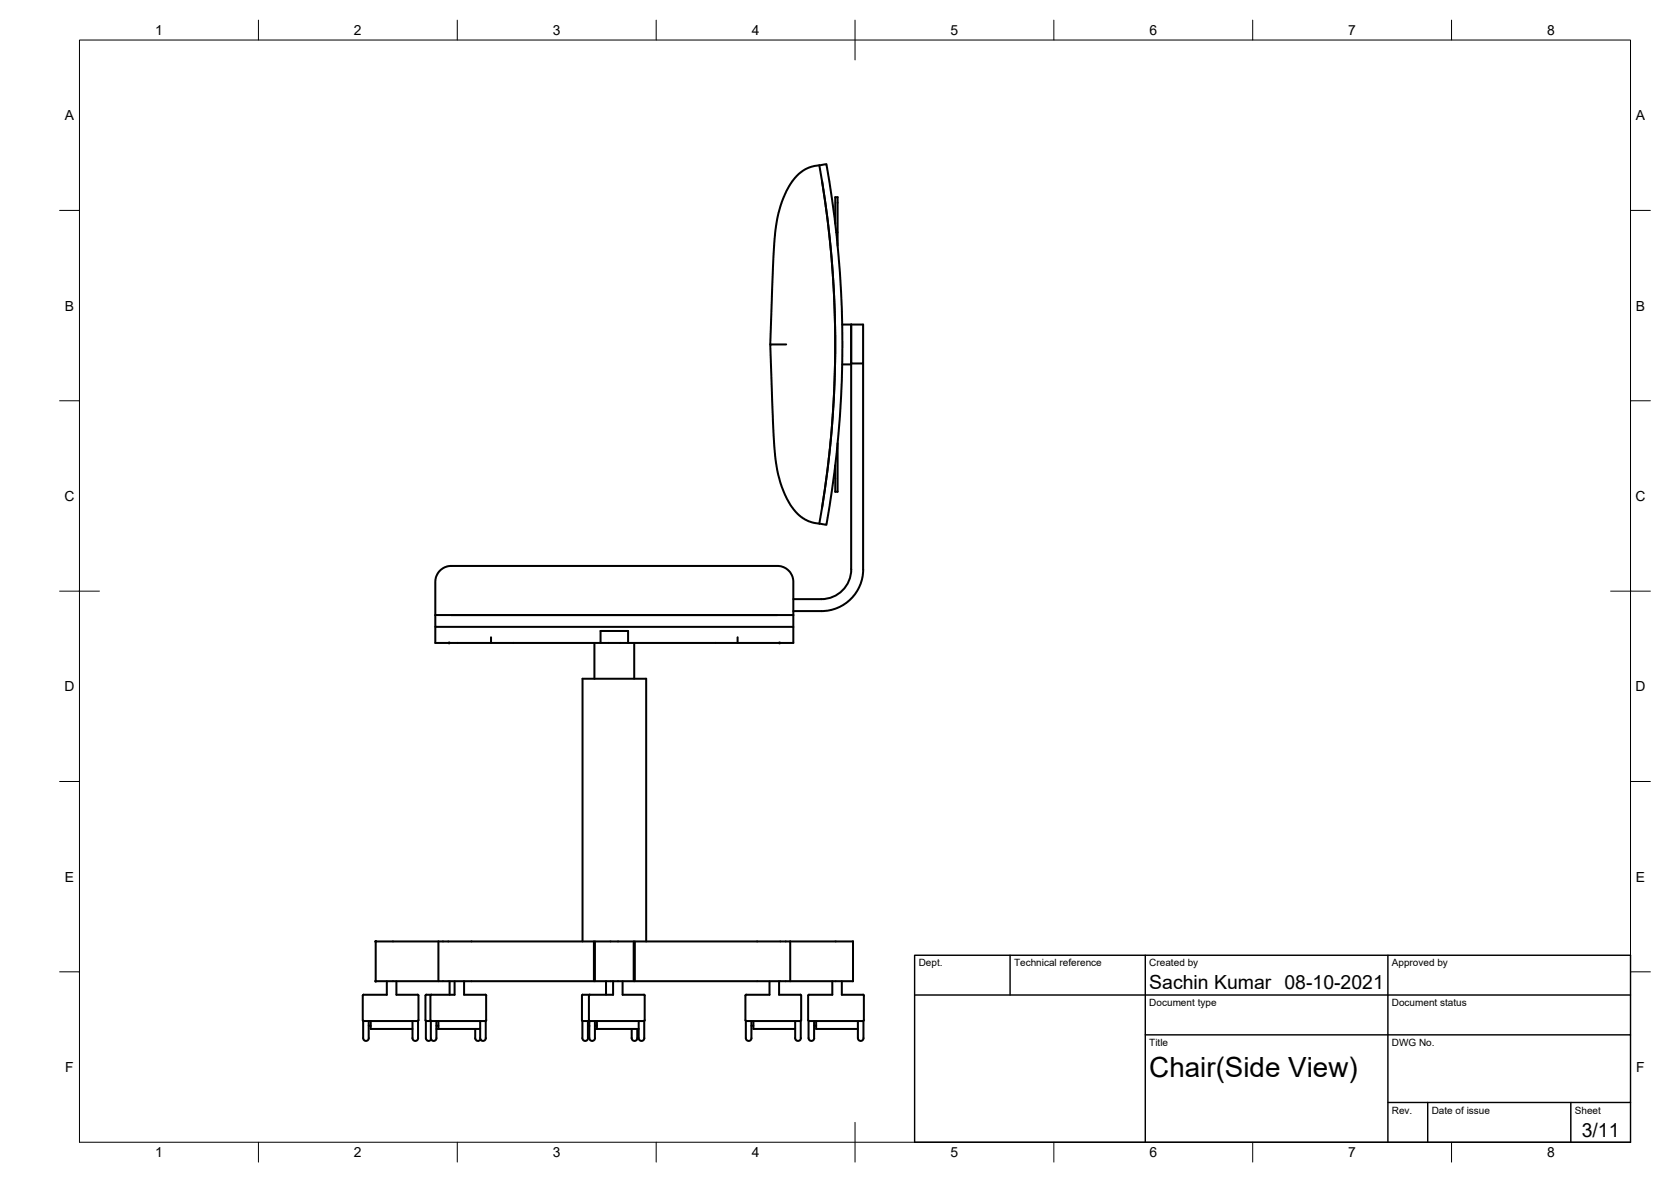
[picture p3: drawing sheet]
<svg xmlns="http://www.w3.org/2000/svg" width="420mm" height="297mm" viewBox="0 0 420 297" stroke-linecap="round" stroke-linejoin="round" font-family="sans-serif">
<!-- layer: Visible -->
<g fill="none" stroke="#000" stroke-width=".51">
<path d="M206 41.6l-2.3 .4-2 1-1.9 1.8-1.5 2.1a33 33 0 0 0-3.7 15.4l-.9 24.3M206 41.6a254.5 254.5 0 0 1 0 90M206 41.6l1.8-.4a257.5 257.5 0 0 1 0 90.7l-1.8-.3M206.7 45.5a255.1 255.1 0 0 1 0 82.1M210 56.2v-6.6h.6v12.2M210.3 58.4h.3M197.7 86.6h-4l.8 22.1 .4 5.7 .6 4.2a19.2 19.2 0 0 0 5.8 11.2l2 1.2 2.7 .6M211.8 81.6h5.2v9.7h-3v-9.7v61.5a7.5 7.5 0 0 1-7.5 7.5M211.8 91.6h2.2M217 91.3v51.8M210.6 111.4v12.2h-.6v-6.7M109.5 154.6v-7.6a4.1 4.1 0 0 1 4-4.8h82a4.4 4.4 0 0 1 4 5.4v7"/>
<path d="M109.5 154.6v2.9h90v4.1h-14M109.5 157.5v4.1h14M109.5 154.6h90M199.5 150.6h7M199.5 153.6h7M199.5 154.6v2.9M217 143.1a10.5 10.5 0 0 1-10.5 10.5M123.5 161.6h27.5M123.5 160.2v1.4M149.5 161.6v9M151 161.6v-3h6.9v3M151 161.6h6.9"/>
<path d="M157.9 161.6h27.6M159.5 161.6v9M185.5 160.2v1.4M110.2 236.6h39.1v10h.3M110.2 236.6h-15.7v10h15.7M110.2 236.6v10M146.5 236.6v-66h16v66M198.7 236.6h-39.1v10h-10M198.7 236.6h15.8M198.7 236.6v10M214.5 236.6h.1M214.5 236.6v10"/>
<path d="M91.2 256.4l.2 .2h13.6M91.3 256.5v3.3a1.37 1.37 0 0 0 .7 1.8 1.34 1.34 0 0 0 .7-1.8v-3.2M92.7 257.8h.5M93.2 256.6v2h10.5M97.3 246.6v3.4h-5.9a1.57 1.57 0 0 0-.2 1.5v4.9M99.7 246.6v3.4h5.3M103.7 256.6v3.2a1.37 1.37 0 0 0 .7 1.8 .71 .71 0 0 0 .7-.7M105 250a1.69 1.69 0 0 1 .2 1.5v4.9M105.1 256.5v4.4M105.2 256.4l-.2 .2M107 256.4l.2 .2h1.1M107.1 256.5v3.3a1.28 1.28 0 0 0 .8 1.8l.5-.4"/>
<path d="M108.3 256.5v3.3a1.37 1.37 0 0 0 .7 1.8 1.34 1.34 0 0 0 .7-1.8v-3.2M108.4 250a1.57 1.57 0 0 0-.2 1.5v4.9M109.7 258.6h11M109.7 257.8h.5M110.2 256.6v2M110.2 246.6h39.1M113.1 246.6v3.4M114.3 246.6v3.4h-7.1a1.57 1.57 0 0 0-.2 1.5v4.9M116.7 246.6v3.4h5.5v6.4M119.5 258.6v1.3a1.22 1.22 0 0 0 .8 1.7l.5-.4M122.1 256.5v3.3a1.7 1.7 0 0 1-.4 1.7 .91 .91 0 0 1-.9-.3 .91 .91 0 0 1-.1-1v-3.6M122.3 256.4l-.3 .2h-13.6l-.2-.2"/>
<path d="M146.3 256.4l.2 .2h1.7M146.4 256.5v3.3a1.37 1.37 0 0 0 .7 1.8 1.34 1.34 0 0 0 .7-1.8v-3.2M147.8 257.8h.4M148.2 256.5v3.3a1.37 1.37 0 0 0 .7 1.8 1.34 1.34 0 0 0 .7-1.8v-3.2M148.3 250a1.57 1.57 0 0 0-.2 1.5v4.9M149.6 246.6v-10h9.7v10M149.6 257.8h.5M150.1 256.6v2h-.5M150.1 258.6h10.5M152.4 246.6v3.4M154.2 246.6v3.4h-7.7a1.69 1.69 0 0 0-.2 1.5v4.9M156.5 246.6v3.4h5.6v6.4"/>
<path d="M158.8 258.6v1.3a1.3 1.3 0 0 0 .7 1.7 1.27 1.27 0 0 0 .7-1.7v-1.3M159.6 246.6h39.1M162 256.5v3.3a1.7 1.7 0 0 1-.4 1.7 .91 .91 0 0 1-.9-.3 .91 .91 0 0 1-.1-1v-3.6M162.1 256.4l-.2 .2h-13.6l-.2-.2M187.5 256.5v3.3a1.37 1.37 0 0 0 .7 1.8 1.34 1.34 0 0 0 .7-1.8v-3.2M188.9 257.8h.5M189.4 256.6v2h10.5M193.5 246.6v3.4h-5.9a1.69 1.69 0 0 0-.2 1.5v4.9M195.9 246.6v3.4h5.3a1.69 1.69 0 0 1 .2 1.5v4.9M198.7 246.6h15.8M201.3 256.5v3.3a1.7 1.7 0 0 1-.4 1.7 .91 .91 0 0 1-.9-.3 .91 .91 0 0 1-.1-1v-3.6M201.4 256.4l-.2 .2h-13.6l-.2-.2"/>
<path d="M203.3 256.5v3.3a1.37 1.37 0 0 0 .7 1.8 .71 .71 0 0 0 .7-.7M204.7 256.6v4.3M204.7 257.8h.5M205.2 256.6v2h10.5M209.3 246.6v3.4h-5.9a1.57 1.57 0 0 0-.2 1.5v4.9M211.7 246.6v3.4h5.3a1.69 1.69 0 0 1 .2 1.5v4.9M214.5 246.6h.1M217.1 256.5v3.3a1.7 1.7 0 0 1-.4 1.7 .91 .91 0 0 1-.9-.3 .91 .91 0 0 1-.1-1v-3.6M217.2 256.4l-.2 .2h-13.6l-.2-.2"/>
</g>
<g fill="#000" stroke="#000" stroke-width=".25">
<circle cx="112.9" cy="161.6" r=".24"/>
<circle cx="196" cy="161.6" r=".24"/>
<circle cx="94.5" cy="236.6" r=".24"/>
<circle cx="94.5" cy="246.6" r=".24"/>
</g>
<!-- layer: Border -->
<g fill="none" stroke="#000" stroke-width=".25">
<path d="M20 10.1h390v276.9h-390zM65 5.1v5M115 5.1v5M165 5.1v5M215 5.1v10M265 5.1v5M315 5.1v5M365 5.1v5M15 52.9h5M410 52.9h5M15 100.7h5M410 100.7h5"/>
<path d="M15 148.6h10M405 148.6h10M15 196.4h5M410 196.4h5M15 244.2h5M410 244.2h5M65 287v5M115 287v5M165 287v5M215 282.1v9.9M265 287v5M315 287v5"/>
<path d="M365 287v5"/>
</g>
<!-- layer: TitleBlock -->
<path d="M230 240.1h180v46.9h-180zM230 250h180M254 240.1v9.9M288 240.1v46.9M349 240.1v46.9M288 260.1h122M349 277.1h61M359 277.1v9.9M395 277.1v9.9" fill="none" stroke="#000" stroke-width=".36"/>
<text font-size="7" x="289" y="270.6">Chair(Side View)</text>
<g font-size="4.9">
<text x="289" y="248.5">Sachin Kumar 08-10-2021</text>
<text x="397.7" y="285.7">3/11</text>
</g>
<g font-size="3.5">
<text x="39" y="8.8">1</text>
<text x="89" y="8.8">2</text>
<text x="139" y="8.8">3</text>
<text x="189" y="8.8">4</text>
<text x="239" y="8.8">5</text>
<text x="289" y="8.8">6</text>
<text x="339" y="8.8">7</text>
<text x="389" y="8.8">8</text>
<text x="16.3" y="30.2">A</text>
<text x="411.3" y="30.2">A</text>
<text x="16.3" y="78">B</text>
<text x="411.3" y="78">B</text>
<text x="16.2" y="125.9">C</text>
<text x="411.2" y="125.9">C</text>
<text x="16.2" y="173.7">D</text>
<text x="411.2" y="173.7">D</text>
<text x="16.3" y="221.6">E</text>
<text x="411.3" y="221.6">E</text>
<text x="16.4" y="269.4">F</text>
<text x="411.4" y="269.4">F</text>
<text x="39" y="290.8">1</text>
<text x="89" y="290.8">2</text>
<text x="139" y="290.8">3</text>
<text x="189" y="290.8">4</text>
<text x="239" y="290.8">5</text>
<text x="289" y="290.8">6</text>
<text x="339" y="290.8">7</text>
<text x="389" y="290.8">8</text>
</g>
<g font-size="2.5">
<text x="231" y="242.9">Dept.</text>
<text x="255" y="242.9">Technical reference</text>
<text x="289" y="242.9">Created by</text>
<text x="350" y="242.9">Approved by</text>
<text x="289" y="252.8">Document type</text>
<text x="350" y="252.8">Document status</text>
<text x="289" y="262.9">Title</text>
<text x="350" y="262.9">DWG No.</text>
<text x="350" y="279.9">Rev.</text>
<text x="360" y="279.9">Date of issue</text>
<text x="396" y="279.9">Sheet</text>
</g>
</svg>
